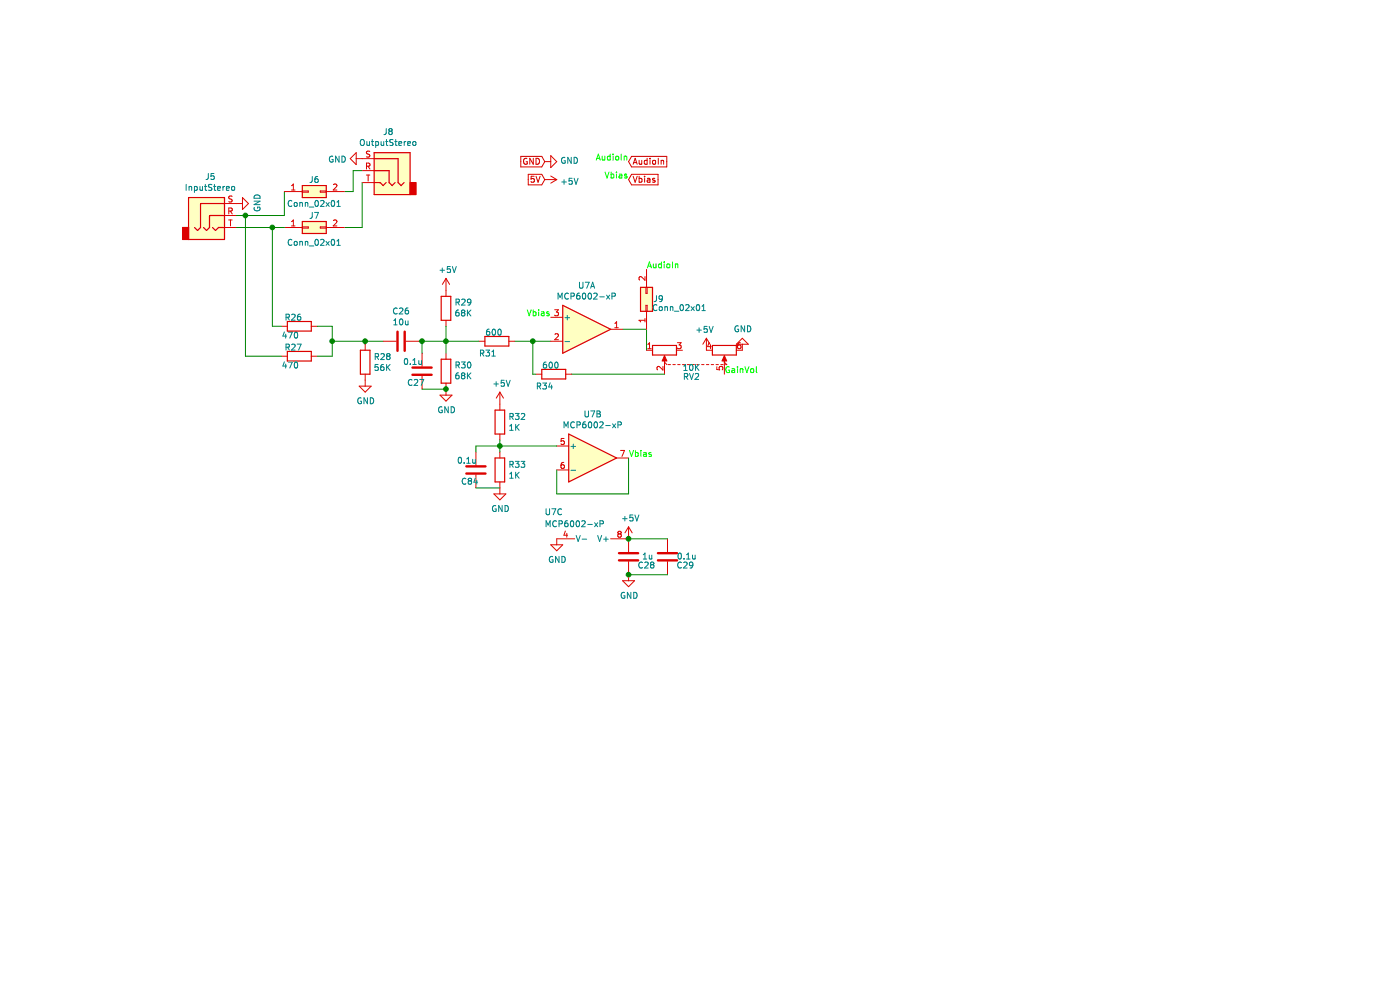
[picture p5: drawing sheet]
EESchema Schematic File Version 4
LIBS:NixieAnalyzer-cache
EELAYER 29 0
EELAYER END
$Descr A4 11693 8268
encoding utf-8
Sheet 5 14
Title ""
Date ""
Rev ""
Comp ""
Comment1 ""
Comment2 ""
Comment3 ""
Comment4 ""
$EndDescr
$Comp
L Connector:AudioJack3 J5
U 1 1
P 1775 1800
F 0 "J5" H 1757 2125 50  0000 C CNN
F 1 "InputStereo" H 1757 2034 50  0000 C CNN
F 2 "Connector_Audio:Jack_3.5mm_CUI_SJ1-3533NG_Horizontal" H 1775 1800 50  0001 C CNN
F 3 "~" H 1775 1800 50  0001 C CNN
	1    1775 1800
	1    0    0    -1  
$EndComp
$Comp
L Connector:AudioJack3 J8
U 1 1
P 3225 1425
F 0 "J8" H 3207 1750 50  0000 C CNN
F 1 "OutputStereo" H 3207 1659 50  0000 C CNN
F 2 "Connector_Audio:Jack_3.5mm_CUI_SJ1-3533NG_Horizontal" H 3225 1425 50  0001 C CNN
F 3 "~" H 3225 1425 50  0001 C CNN
	1    3225 1425
	-1   0    0    -1  
$EndComp
$Comp
L power:GND #PWR044
U 1 1
P 1975 1700
F 0 "#PWR044" H 1975 1450 50  0001 C CNN
F 1 "GND" H 1980 1527 50  0000 C CNN
F 2 "" H 1975 1700 50  0001 C CNN
F 3 "" H 1975 1700 50  0001 C CNN
	1    1975 1700
	0    -1   -1   0   
$EndComp
$Comp
L Device:R R26
U 1 1
P 2500 2725
F 0 "R26" V 2425 2675 50  0000 C CNN
F 1 "470" V 2575 2650 50  0000 C CNN
F 2 "Resistor_THT:R_Axial_DIN0207_L6.3mm_D2.5mm_P10.16mm_Horizontal" V 2430 2725 50  0001 C CNN
F 3 "~" H 2500 2725 50  0001 C CNN
	1    2500 2725
	0    1    1    0   
$EndComp
$Comp
L Device:R R27
U 1 1
P 2500 2975
F 0 "R27" V 2425 2925 50  0000 C CNN
F 1 "470" V 2575 2900 50  0000 C CNN
F 2 "Resistor_THT:R_Axial_DIN0207_L6.3mm_D2.5mm_P10.16mm_Horizontal" V 2430 2975 50  0001 C CNN
F 3 "~" H 2500 2975 50  0001 C CNN
	1    2500 2975
	0    1    1    0   
$EndComp
Wire Wire Line
	2775 2725 2650 2725
$Comp
L Device:R R28
U 1 1
P 3050 3025
F 0 "R28" H 3120 3071 50  0000 L CNN
F 1 "56K" H 3120 2980 50  0000 L CNN
F 2 "Resistor_THT:R_Axial_DIN0207_L6.3mm_D2.5mm_P10.16mm_Horizontal" V 2980 3025 50  0001 C CNN
F 3 "~" H 3050 3025 50  0001 C CNN
	1    3050 3025
	1    0    0    -1  
$EndComp
$Comp
L power:GND #PWR046
U 1 1
P 3050 3175
F 0 "#PWR046" H 3050 2925 50  0001 C CNN
F 1 "GND" H 3055 3002 50  0000 C CNN
F 2 "" H 3050 3175 50  0001 C CNN
F 3 "" H 3050 3175 50  0001 C CNN
	1    3050 3175
	1    0    0    -1  
$EndComp
Wire Wire Line
	3050 2875 3050 2850
$Comp
L Device:C C26
U 1 1
P 3350 2850
F 0 "C26" V 3098 2850 50  0000 C CNN
F 1 "10u" V 3189 2850 50  0000 C CNN
F 2 "Capacitor_THT:C_Radial_D6.3mm_H7.0mm_P2.50mm" H 3388 2700 50  0001 C CNN
F 3 "~" H 3350 2850 50  0001 C CNN
	1    3350 2850
	0    1    1    0   
$EndComp
$Comp
L Device:R R29
U 1 1
P 3725 2575
F 0 "R29" H 3655 2529 50  0000 R CNN
F 1 "68K" H 3655 2620 50  0000 R CNN
F 2 "Resistor_THT:R_Axial_DIN0207_L6.3mm_D2.5mm_P10.16mm_Horizontal" V 3655 2575 50  0001 C CNN
F 3 "~" H 3725 2575 50  0001 C CNN
	1    3725 2575
	-1   0    0    1   
$EndComp
$Comp
L Device:R R30
U 1 1
P 3725 3100
F 0 "R30" H 3655 3054 50  0000 R CNN
F 1 "68K" H 3655 3145 50  0000 R CNN
F 2 "Resistor_THT:R_Axial_DIN0207_L6.3mm_D2.5mm_P10.16mm_Horizontal" V 3655 3100 50  0001 C CNN
F 3 "~" H 3725 3100 50  0001 C CNN
	1    3725 3100
	-1   0    0    1   
$EndComp
$Comp
L power:GND #PWR048
U 1 1
P 3725 3250
F 0 "#PWR048" H 3725 3000 50  0001 C CNN
F 1 "GND" H 3730 3077 50  0000 C CNN
F 2 "" H 3725 3250 50  0001 C CNN
F 3 "" H 3725 3250 50  0001 C CNN
	1    3725 3250
	1    0    0    -1  
$EndComp
Wire Wire Line
	3725 2950 3725 2850
Wire Wire Line
	3500 2850 3525 2850
Connection ~ 3725 2850
Wire Wire Line
	3725 2850 3725 2725
Wire Wire Line
	3050 2850 3200 2850
Wire Wire Line
	2775 2725 2775 2850
Wire Wire Line
	3050 2850 2775 2850
Connection ~ 3050 2850
Connection ~ 2775 2850
Wire Wire Line
	2775 2850 2775 2975
Wire Wire Line
	2650 2975 2775 2975
Wire Wire Line
	2375 1800 2375 1600
Wire Wire Line
	3025 1900 3025 1525
Wire Wire Line
	2875 1900 3025 1900
Wire Wire Line
	2875 1600 2950 1600
Wire Wire Line
	2950 1600 2950 1425
Wire Wire Line
	2950 1425 3025 1425
$Comp
L power:GND #PWR045
U 1 1
P 3025 1325
F 0 "#PWR045" H 3025 1075 50  0001 C CNN
F 1 "GND" V 3030 1197 50  0000 R CNN
F 2 "" H 3025 1325 50  0001 C CNN
F 3 "" H 3025 1325 50  0001 C CNN
	1    3025 1325
	0    1    1    0   
$EndComp
$Comp
L Amplifier_Operational:MCP6002-xP U7
U 2 1
P 4950 3825
F 0 "U7" H 4950 4192 50  0000 C CNN
F 1 "MCP6002-xP" H 4950 4101 50  0000 C CNN
F 2 "Package_DIP:DIP-8_W7.62mm" H 4950 3825 50  0001 C CNN
F 3 "http://ww1.microchip.com/downloads/en/DeviceDoc/21733j.pdf" H 4950 3825 50  0001 C CNN
	2    4950 3825
	1    0    0    -1  
$EndComp
$Comp
L Amplifier_Operational:MCP6002-xP U7
U 3 1
P 4950 4600
F 0 "U7" V 4625 4275 50  0000 C CNN
F 1 "MCP6002-xP" V 4725 4450 50  0000 C CNN
F 2 "Package_DIP:DIP-8_W7.62mm" H 4950 4600 50  0001 C CNN
F 3 "http://ww1.microchip.com/downloads/en/DeviceDoc/21733j.pdf" H 4950 4600 50  0001 C CNN
	3    4950 4600
	0    1    1    0   
$EndComp
$Comp
L Device:R R32
U 1 1
P 4175 3525
F 0 "R32" H 4245 3571 50  0000 L CNN
F 1 "1K" H 4245 3480 50  0000 L CNN
F 2 "Resistor_THT:R_Axial_DIN0207_L6.3mm_D2.5mm_P10.16mm_Horizontal" V 4105 3525 50  0001 C CNN
F 3 "~" H 4175 3525 50  0001 C CNN
	1    4175 3525
	1    0    0    -1  
$EndComp
$Comp
L Device:R R33
U 1 1
P 4175 3925
F 0 "R33" H 4245 3971 50  0000 L CNN
F 1 "1K" H 4245 3880 50  0000 L CNN
F 2 "Resistor_THT:R_Axial_DIN0207_L6.3mm_D2.5mm_P10.16mm_Horizontal" V 4105 3925 50  0001 C CNN
F 3 "~" H 4175 3925 50  0001 C CNN
	1    4175 3925
	1    0    0    -1  
$EndComp
$Comp
L power:+5V #PWR047
U 1 1
P 3725 2425
F 0 "#PWR047" H 3725 2275 50  0001 C CNN
F 1 "+5V" H 3740 2598 50  0000 C CNN
F 2 "" H 3725 2425 50  0001 C CNN
F 3 "" H 3725 2425 50  0001 C CNN
	1    3725 2425
	1    0    0    -1  
$EndComp
$Comp
L power:+5V #PWR049
U 1 1
P 4175 3375
F 0 "#PWR049" H 4175 3225 50  0001 C CNN
F 1 "+5V" H 4190 3548 50  0000 C CNN
F 2 "" H 4175 3375 50  0001 C CNN
F 3 "" H 4175 3375 50  0001 C CNN
	1    4175 3375
	1    0    0    -1  
$EndComp
$Comp
L power:GND #PWR050
U 1 1
P 4175 4075
F 0 "#PWR050" H 4175 3825 50  0001 C CNN
F 1 "GND" H 4180 3902 50  0000 C CNN
F 2 "" H 4175 4075 50  0001 C CNN
F 3 "" H 4175 4075 50  0001 C CNN
	1    4175 4075
	1    0    0    -1  
$EndComp
Wire Wire Line
	4650 3725 4175 3725
Wire Wire Line
	4175 3675 4175 3725
Connection ~ 4175 3725
Wire Wire Line
	4175 3725 4175 3775
Wire Wire Line
	4650 3925 4650 4125
Wire Wire Line
	4650 4125 5250 4125
Wire Wire Line
	5250 4125 5250 3825
Text Label 5250 3825 0    50   ~ 0
Vbias
Text Label 4600 2650 2    50   ~ 0
Vbias
$Comp
L Device:R R31
U 1 1
P 4150 2850
F 0 "R31" V 4250 2850 50  0000 R CNN
F 1 "600" V 4075 2900 50  0000 R CNN
F 2 "Resistor_THT:R_Axial_DIN0207_L6.3mm_D2.5mm_P10.16mm_Horizontal" V 4080 2850 50  0001 C CNN
F 3 "~" H 4150 2850 50  0001 C CNN
	1    4150 2850
	0    1    1    0   
$EndComp
$Comp
L Device:R R34
U 1 1
P 4625 3125
F 0 "R34" V 4725 3125 50  0000 R CNN
F 1 "600" V 4550 3175 50  0000 R CNN
F 2 "Resistor_THT:R_Axial_DIN0207_L6.3mm_D2.5mm_P10.16mm_Horizontal" V 4555 3125 50  0001 C CNN
F 3 "~" H 4625 3125 50  0001 C CNN
	1    4625 3125
	0    1    1    0   
$EndComp
Wire Wire Line
	3725 2850 4000 2850
Wire Wire Line
	4300 2850 4450 2850
Wire Wire Line
	4475 3125 4450 3125
Wire Wire Line
	4450 3125 4450 2850
Connection ~ 4450 2850
Wire Wire Line
	4450 2850 4600 2850
Wire Wire Line
	5400 2925 5400 2750
Wire Wire Line
	5400 2750 5200 2750
Text Label 5400 2250 0    50   ~ 0
AudioIn
$Comp
L power:+5V #PWR054
U 1 1
P 5250 4500
F 0 "#PWR054" H 5250 4350 50  0001 C CNN
F 1 "+5V" H 5265 4673 50  0000 C CNN
F 2 "" H 5250 4500 50  0001 C CNN
F 3 "" H 5250 4500 50  0001 C CNN
	1    5250 4500
	1    0    0    -1  
$EndComp
$Comp
L power:GND #PWR053
U 1 1
P 4650 4500
F 0 "#PWR053" H 4650 4250 50  0001 C CNN
F 1 "GND" H 4655 4327 50  0000 C CNN
F 2 "" H 4650 4500 50  0001 C CNN
F 3 "" H 4650 4500 50  0001 C CNN
	1    4650 4500
	1    0    0    -1  
$EndComp
$Comp
L Device:C C28
U 1 1
P 5250 4650
F 0 "C28" H 5100 4725 50  0000 C CNN
F 1 "1u" H 5089 4650 50  0000 C CNN
F 2 "Capacitor_THT:C_Rect_L4.0mm_W2.5mm_P2.50mm" H 5288 4500 50  0001 C CNN
F 3 "~" H 5250 4650 50  0001 C CNN
	1    5250 4650
	-1   0    0    1   
$EndComp
$Comp
L Device:C C29
U 1 1
P 5575 4650
F 0 "C29" H 5425 4725 50  0000 C CNN
F 1 "0.1u" H 5414 4650 50  0000 C CNN
F 2 "Capacitor_THT:C_Rect_L4.0mm_W2.5mm_P2.50mm" H 5613 4500 50  0001 C CNN
F 3 "~" H 5575 4650 50  0001 C CNN
	1    5575 4650
	-1   0    0    1   
$EndComp
Connection ~ 5250 4500
Wire Wire Line
	5250 4500 5575 4500
Wire Wire Line
	5575 4800 5250 4800
$Comp
L power:GND #PWR055
U 1 1
P 5250 4800
F 0 "#PWR055" H 5250 4550 50  0001 C CNN
F 1 "GND" H 5255 4627 50  0000 C CNN
F 2 "" H 5250 4800 50  0001 C CNN
F 3 "" H 5250 4800 50  0001 C CNN
	1    5250 4800
	1    0    0    -1  
$EndComp
Connection ~ 5250 4800
Text GLabel 5250 1350 2    50   Input ~ 0
AudioIn
Text GLabel 4550 1350 0    50   Input ~ 0
GND
Text GLabel 4550 1500 0    50   Input ~ 0
5V
$Comp
L power:GND #PWR051
U 1 1
P 4550 1350
F 0 "#PWR051" H 4550 1100 50  0001 C CNN
F 1 "GND" V 4555 1222 50  0000 R CNN
F 2 "" H 4550 1350 50  0001 C CNN
F 3 "" H 4550 1350 50  0001 C CNN
	1    4550 1350
	0    -1   -1   0   
$EndComp
$Comp
L power:+5V #PWR052
U 1 1
P 4550 1500
F 0 "#PWR052" H 4550 1350 50  0001 C CNN
F 1 "+5V" V 4565 1628 50  0000 L CNN
F 2 "" H 4550 1500 50  0001 C CNN
F 3 "" H 4550 1500 50  0001 C CNN
	1    4550 1500
	0    1    1    0   
$EndComp
Text Label 5250 1350 2    50   ~ 0
AudioIn
Text GLabel 5250 1500 2    50   Input ~ 0
Vbias
Text Label 5250 1500 2    50   ~ 0
Vbias
$Comp
L Connector_Generic:Conn_02x01 J6
U 1 1
P 2575 1600
F 0 "J6" H 2625 1700 50  0000 C CNN
F 1 "Conn_02x01" H 2625 1500 50  0000 C CNN
F 2 "Connector_PinHeader_2.54mm:PinHeader_2x01_P2.54mm_Vertical" H 2575 1600 50  0001 C CNN
F 3 "~" H 2575 1600 50  0001 C CNN
	1    2575 1600
	1    0    0    -1  
$EndComp
$Comp
L Connector_Generic:Conn_02x01 J7
U 1 1
P 2575 1900
F 0 "J7" H 2625 2000 50  0000 C CNN
F 1 "Conn_02x01" H 2625 1775 50  0000 C CNN
F 2 "Connector_PinHeader_2.54mm:PinHeader_2x01_P2.54mm_Vertical" H 2575 1900 50  0001 C CNN
F 3 "~" H 2575 1900 50  0001 C CNN
	1    2575 1900
	1    0    0    -1  
$EndComp
Wire Wire Line
	1975 1900 2275 1900
Wire Wire Line
	2275 2725 2350 2725
Connection ~ 2275 1900
Wire Wire Line
	2275 1900 2375 1900
Wire Wire Line
	2050 2975 2350 2975
Wire Wire Line
	1975 1800 2050 1800
Wire Wire Line
	2275 1900 2275 2725
Wire Wire Line
	2050 2975 2050 1800
Connection ~ 2050 1800
Wire Wire Line
	2050 1800 2375 1800
$Comp
L Connector_Generic:Conn_02x01 J9
U 1 1
P 5400 2550
F 0 "J9" V 5450 2450 50  0000 C CNN
F 1 "Conn_02x01" V 5375 2275 50  0000 C CNN
F 2 "Connector_PinHeader_2.54mm:PinHeader_2x01_P2.54mm_Vertical" H 5400 2550 50  0001 C CNN
F 3 "~" H 5400 2550 50  0001 C CNN
	1    5400 2550
	0    -1   -1   0   
$EndComp
$Comp
L Device:C C27
U 1 1
P 3525 3100
F 0 "C27" H 3575 3200 50  0000 C CNN
F 1 "0.1u" H 3600 3025 50  0000 C CNN
F 2 "Capacitor_THT:C_Rect_L4.0mm_W2.5mm_P2.50mm" H 3563 2950 50  0001 C CNN
F 3 "~" H 3525 3100 50  0001 C CNN
	1    3525 3100
	-1   0    0    1   
$EndComp
Wire Wire Line
	3525 2950 3525 2850
Connection ~ 3525 2850
Wire Wire Line
	3525 2850 3725 2850
Wire Wire Line
	3525 3250 3725 3250
Connection ~ 3725 3250
$Comp
L Amplifier_Operational:MCP6002-xP U7
U 1 1
P 4900 2750
F 0 "U7" H 4900 3117 50  0000 C CNN
F 1 "MCP6002-xP" H 4900 3026 50  0000 C CNN
F 2 "Package_DIP:DIP-8_W7.62mm" H 4900 2750 50  0001 C CNN
F 3 "http://ww1.microchip.com/downloads/en/DeviceDoc/21733j.pdf" H 4900 2750 50  0001 C CNN
	1    4900 2750
	1    0    0    -1  
$EndComp
$Comp
L Device:C C84
U 1 1
P 3975 3925
F 0 "C84" H 4025 4025 50  0000 C CNN
F 1 "0.1u" H 4050 3850 50  0000 C CNN
F 2 "Capacitor_THT:C_Rect_L4.0mm_W2.5mm_P2.50mm" H 4013 3775 50  0001 C CNN
F 3 "~" H 3975 3925 50  0001 C CNN
	1    3975 3925
	-1   0    0    1   
$EndComp
Wire Wire Line
	3975 4075 4175 4075
Wire Wire Line
	4175 3725 3975 3725
Wire Wire Line
	3975 3725 3975 3775
Text Label 6050 3125 0    50   ~ 0
GainVol
$Comp
L Device:R_POT_Dual RV2
U 1 1
P 5800 3025
F 0 "RV2" H 5775 3150 50  0000 C CNN
F 1 "10K" H 5775 3075 50  0000 C CNN
F 2 "Potentiometer_THT:Potentiometer_Alps_RK163_Dual_Horizontal" H 6050 2950 50  0001 C CNN
F 3 "~" H 6050 2950 50  0001 C CNN
	1    5800 3025
	1    0    0    1   
$EndComp
$Comp
L power:+5V #PWR056
U 1 1
P 5900 2925
F 0 "#PWR056" H 5900 2775 50  0001 C CNN
F 1 "+5V" H 5915 3098 50  0000 C CNN
F 2 "" H 5900 2925 50  0001 C CNN
F 3 "" H 5900 2925 50  0001 C CNN
	1    5900 2925
	-1   0    0    -1  
$EndComp
$Comp
L power:GND #PWR057
U 1 1
P 6200 2925
F 0 "#PWR057" H 6200 2675 50  0001 C CNN
F 1 "GND" H 6205 2752 50  0000 C CNN
F 2 "" H 6200 2925 50  0001 C CNN
F 3 "" H 6200 2925 50  0001 C CNN
	1    6200 2925
	1    0    0    1   
$EndComp
Wire Wire Line
	4775 3125 5550 3125
$EndSCHEMATC
